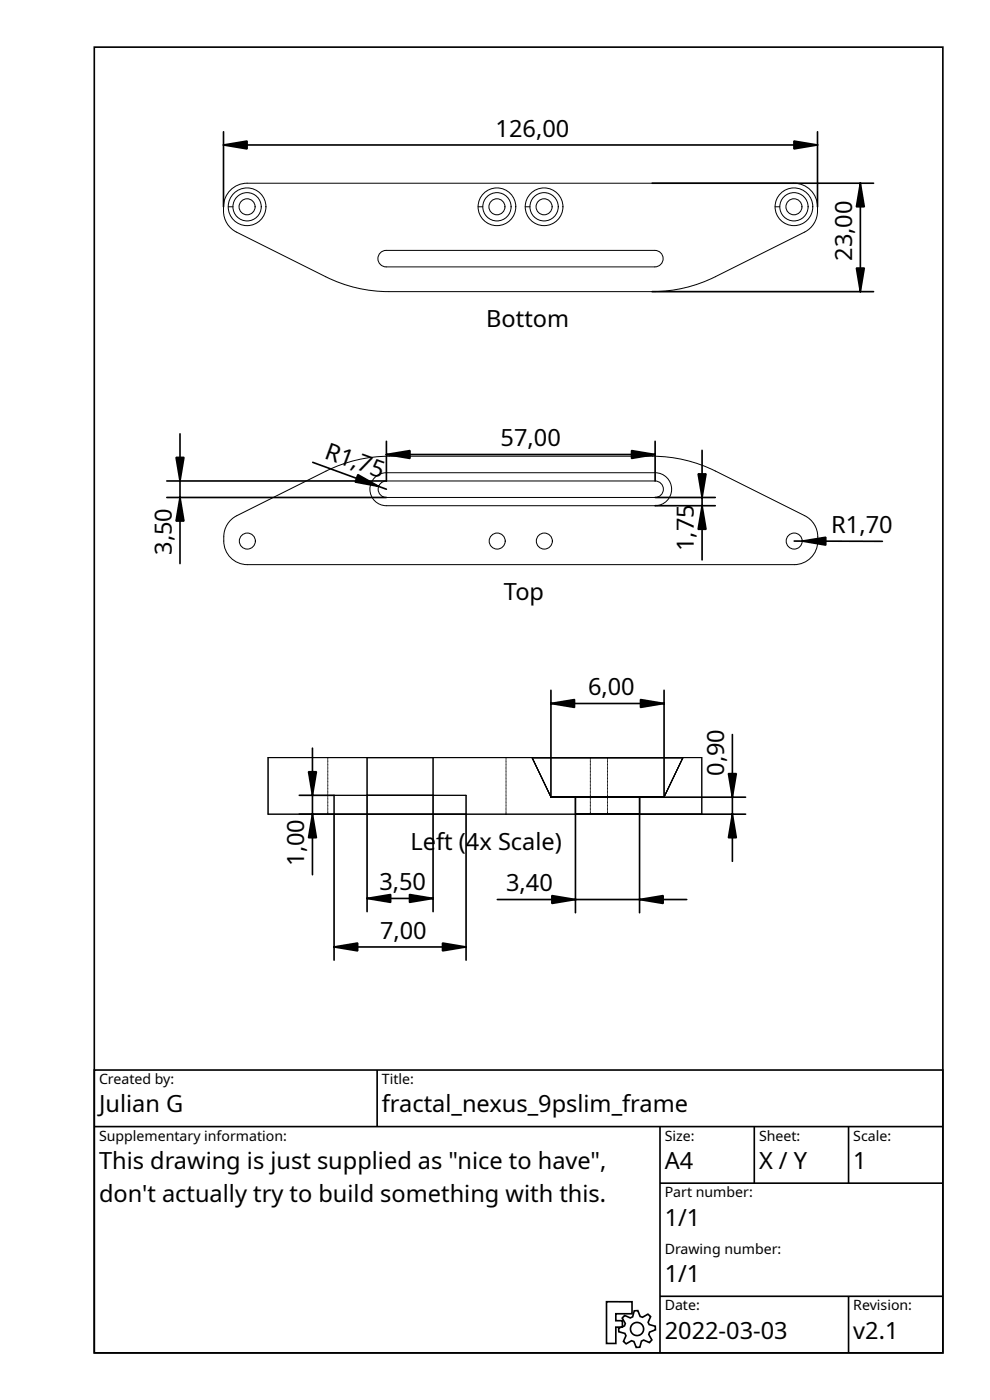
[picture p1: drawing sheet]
<svg xmlns="http://www.w3.org/2000/svg" width="210mm" height="297mm" viewBox="0 0 210 297" stroke-linecap="round" stroke-linejoin="round" font-family="sans-serif">
<g fill="none" stroke="#000" stroke-width=".35">
<path d="M20 10h180v277h-180zM20 227h180v60h-180zM20 239h180M80 227v12M140 239v48M160 239v12M180 239v12M140 251h60M128.7 276.2h5.4v2.5h-3.5v1.5h1.4v1.3h-1.4v3.5h-1.9zM132.5 279.1l1.2 .5 .5-.2 .3-1.3 .8-.1 .5 1.3 .5 .2 1.1-.7 .6 .5-.5 1.2 .2 .5 1.3 .3v.8l-1.2 .5-.2 .5 .7 1.2-.5 .5-1.3-.5-.4 .2-.4 1.3h-.7l-.5-1.2-.5-.2-1.2 .7-.6-.5 .6-1.2-.3-.5-1.2-.4-.1-.7 1.3-.5 .1-.5-.6-1.2zM140 275h60M180 275v12"/>
<circle cx="135.1" cy="281.9" r="1.4"/>
</g>
<g fill="#fff">
<path d="M49.2 40a5 5 0 0 1 3.2-1.1h116a5.1 5.1 0 0 1 5 5.9 5 5 0 0 1-2.8 4.4l-18.9 9.5a30 30 0 0 1-13.4 3.2h-55.8a30 30 0 0 1-13.4-3.2l-18.9-9.5a5.5 5.5 0 0 1-2.7-6.2 5 5 0 0 1 1.7-3z" fill-rule="evenodd"/>
<path d="M80.7 53.6l.7-.4 .5-.1h57a1.75 1.75 0 0 1 1.8 1.8 1.75 1.75 0 0 1-1.8 1.7h-57a1.75 1.75 0 0 1-1.6-1.1 1.75 1.75 0 0 1 .4-1.9z" fill-rule="evenodd"/>
<path d="M165.6 41a4 4 0 0 1 4.3-.8 4 4 0 0 1 2.5 3.7h-8h7a3 3 0 0 1-4.3 2.7 3 3 0 0 1-.6-5.1 3 3 0 0 1 4.8 1.7l.1 .7h-7h8a4 4 0 0 1-5.5 3.7 4 4 0 0 1-1.3-6.6z" fill-rule="evenodd"/>
<path d="M112.6 41a4 4 0 0 1 4.3-.8 4 4 0 0 1 2.5 3.7h-8h7a3 3 0 0 1-4.3 2.7 3 3 0 0 1-.6-5.1 3 3 0 0 1 4.8 1.7l.1 .7h-7h8a4 4 0 0 1-5.5 3.7 4 4 0 0 1-1.3-6.6z" fill-rule="evenodd"/>
<path d="M49.6 41a4 4 0 0 1 4.3-.8 4 4 0 0 1 2.5 3.7h-8h7a3 3 0 0 1-4.3 2.7 3 3 0 0 1-.6-5.1 3 3 0 0 1 4.8 1.7l.1 .7h-7h8a4 4 0 0 1-5.5 3.7 4 4 0 0 1-1.3-6.6z" fill-rule="evenodd"/>
<path d="M102.6 41a4 4 0 0 1 4.3-.8 4 4 0 0 1 2.5 3.7h-8h7a3 3 0 0 1-4.3 2.7 3 3 0 0 1-.6-5.1 3 3 0 0 1 4.8 1.7l.1 .7h-7h8a4 4 0 0 1-5.5 3.7 4 4 0 0 1-1.3-6.6z" fill-rule="evenodd"/>
<circle cx="168.4" cy="43.9" r="4"/>
<circle cx="115.4" cy="43.9" r="4"/>
<circle cx="105.4" cy="43.9" r="4"/>
<circle cx="52.4" cy="43.9" r="4"/>
<circle cx="52.4" cy="43.9" r="3"/>
<circle cx="115.4" cy="43.9" r="3"/>
<circle cx="105.4" cy="43.9" r="3"/>
<circle cx="168.4" cy="43.9" r="3"/>
<circle cx="52.4" cy="43.9" r="1.7"/>
<circle cx="105.4" cy="43.9" r="1.7"/>
<circle cx="115.4" cy="43.9" r="1.7"/>
<circle cx="168.4" cy="43.9" r="1.7"/>
</g>
<g fill="none" stroke="#000" stroke-width=".21">
<path d="M48.4 43.9h1M49.2 40a5 5 0 0 1 3.2-1.1h116a5.1 5.1 0 0 1 5 5.9 5 5 0 0 1-2.8 4.4l-18.9 9.5a30 30 0 0 1-13.4 3.2h-55.8a30 30 0 0 1-13.4-3.2l-18.9-9.5a5.5 5.5 0 0 1-2.7-6.2 5 5 0 0 1 1.7-3zM80.7 53.6l.7-.4 .5-.1h57a1.75 1.75 0 0 1 1.8 1.8 1.75 1.75 0 0 1-1.8 1.7h-57a1.75 1.75 0 0 1-1.6-1.1 1.75 1.75 0 0 1 .4-1.9zM101.4 43.9h1M111.4 43.9h1M164.4 43.9h1"/>
<circle cx="52.4" cy="43.9" r="4"/>
<circle cx="52.4" cy="43.9" r="1.7"/>
<circle cx="52.4" cy="43.9" r="3"/>
<circle cx="105.4" cy="43.9" r="3"/>
<circle cx="105.4" cy="43.9" r="4"/>
<circle cx="105.4" cy="43.9" r="1.7"/>
<circle cx="115.4" cy="43.9" r="3"/>
<circle cx="115.4" cy="43.9" r="4"/>
<circle cx="115.4" cy="43.9" r="1.7"/>
<circle cx="168.4" cy="43.9" r="3"/>
<circle cx="168.4" cy="43.9" r="4"/>
<circle cx="168.4" cy="43.9" r="1.7"/>
</g>
<path d="M47.4 30.8h126M47.4 28v15.9M138.3 38.9h47M173.4 28v15.9M182.5 38.9v23M138.3 61.9h47" fill="none" stroke="#000" stroke-width=".35"/>
<path d="M47.4 30.8l5-.9v1.7zM168.4 29.9l5 .9-5 .8zM182.5 38.9l.8 5h-1.6zM181.7 56.9h1.6l-.8 5z" fill="#000" stroke="#000" stroke-width=".35"/>
<g fill="#fff">
<path d="M49.1 110.2l1.1-.8 18.9-9.4a30 30 0 0 1 13.4-3.2h55.9a30 30 0 0 1 13.4 3.2l18.9 9.4a5.7 5.7 0 0 1 .3 9.7l-1.6 .6-.9 .1h-116a5.1 5.1 0 0 1-5-5.9 5 5 0 0 1 1.6-3.7z" fill-rule="evenodd"/>
<path d="M79.5 101.3a3.5 3.5 0 0 1 2.5-1h57a3.5 3.5 0 0 1 3.5 3.5 3.5 3.5 0 0 1-3.5 3.5h-57a3.5 3.5 0 0 1-3.3-2.2 3.5 3.5 0 0 1 .8-3.8z" fill-rule="evenodd"/>
<path d="M80.7 102.5l.8-.4 .5-.1h57a1.75 1.75 0 0 1 1.7 1.8 1.75 1.75 0 0 1-1.7 1.7h-57a1.75 1.75 0 0 1-1.7-1 1.75 1.75 0 0 1 .4-2z" fill-rule="evenodd"/>
<circle cx="115.5" cy="114.8" r="1.7"/>
<circle cx="105.5" cy="114.8" r="1.7"/>
<circle cx="168.5" cy="114.8" r="1.7"/>
<circle cx="52.5" cy="114.8" r="1.7"/>
</g>
<g fill="none" stroke="#000" stroke-width=".21">
<path d="M49.1 110.2l1.1-.8 18.9-9.4a30 30 0 0 1 13.4-3.2h55.9a30 30 0 0 1 13.4 3.2l18.9 9.4a5.7 5.7 0 0 1 .3 9.7l-1.6 .6-.9 .1h-116a5.1 5.1 0 0 1-5-5.9 5 5 0 0 1 1.6-3.7zM79.5 101.3a3.5 3.5 0 0 1 2.5-1h57a3.5 3.5 0 0 1 3.5 3.5 3.5 3.5 0 0 1-3.5 3.5h-57a3.5 3.5 0 0 1-3.3-2.2 3.5 3.5 0 0 1 .8-3.8zM80.7 102.5l.8-.4 .5-.1h57a1.75 1.75 0 0 1 1.7 1.8 1.75 1.75 0 0 1-1.7 1.7h-57a1.75 1.75 0 0 1-1.7-1 1.75 1.75 0 0 1 .4-2z"/>
<circle cx="52.5" cy="114.8" r="1.7"/>
<circle cx="105.5" cy="114.8" r="1.7"/>
<circle cx="115.5" cy="114.8" r="1.7"/>
<circle cx="168.5" cy="114.8" r="1.7"/>
</g>
<path d="M38.2 92v27.6M66.3 98.1l15.7 5.7M82 93.6v8.4h-46.6M82 96.4h57M139 93.6v8.4M148.9 95.5v23.3M35.4 105.5h46.6M139 105.5h12.7M139 107.3h12.7M168.5 114.8h18.7" fill="none" stroke="#000" stroke-width=".35"/>
<path d="M82 96.4l5-.8v1.7zM134 95.6l5 .8-5 .9zM37.3 97h1.7l-.8 5zM38.2 105.5l.8 5h-1.7zM75.9 100.7l4.4 2.5-5-.9zM148.9 107.3l.9 5h-1.7zM148.1 100.5h1.7l-.9 5zM170.2 114.8l5-.8v1.6z" fill="#000" stroke="#000" stroke-width=".35"/>
<g fill="#fff">
<path d="M56.9 160.7h92v12h-92z" fill-rule="evenodd"/>
<path d="M69.5 160.7h37.8v12h-37.8z" fill-rule="evenodd"/>
<path d="M128.9 160.7h20v12h-20z" fill-rule="evenodd"/>
<path d="M107.3 160.7h17.9v12h-17.9z" fill-rule="evenodd"/>
<path d="M56.9 160.7h12.6v12h-12.6z" fill-rule="evenodd"/>
<path d="M125.2 160.7h3.7v12h-3.7z" fill-rule="evenodd"/>
</g>
<path d="M56.9 160.7h92v12h-92zM70.9 172.7v-4h28v4M77.9 160.7v8M91.9 160.7v8M112.9 160.7l4 8.4M116.9 169.1h24M122.1 169.1v3.6M135.7 169.1v3.6M144.9 160.7l-4 8.4" fill="none" stroke="#000" stroke-width=".21"/>
<path d="M69.5 172.7v-12M107.3 172.7v-12M125.2 172.7v-12M128.9 172.7v-12" fill="none" stroke="#000" stroke-width=".21" stroke-dasharray=".1 .2"/>
<g fill="none" stroke="#000" stroke-width=".35">
<path d="M66.3 158.7v26.9M116.9 149.2h24M116.9 146.4v22.7M140.9 146.4v22.7M155.4 155.8v26.9M63.5 172.7h7.4v31M63.5 168.7h7.4M77.9 168.7v24.7M91.9 168.7v24.7M98.9 172.7v31M122.1 169.1v24.5M135.7 172.7h22.5"/>
<path d="M158.2 169.1h-22.5v24.5M77.9 190.6h14M105.5 190.8h40.2M70.9 200.9h28"/>
</g>
<path d="M116.9 149.2l5-.8v1.7zM135.9 148.4l5 .8-5 .9zM65.4 163.7h1.7l-.8 5zM66.3 172.7l.8 5h-1.7zM155.4 172.7l.8 5h-1.7zM154.5 164.1h1.7l-.8 5zM77.9 190.6l5-.8v1.6zM86.9 189.8l5 .8-5 .8zM117.1 190l5 .8-5 .9zM135.7 190.8l5-.8v1.7zM70.9 200.9l5-.8v1.6zM93.9 200.1l5 .8-5 .8z" fill="#000" stroke="#000" stroke-width=".35"/>
<g font-size="5">
<text x="105.1" y="29">126,00</text>
<text x="180.7" y="55.3" transform="rotate(-90 180.7 55.3)">23,00</text>
<text x="103.2" y="69.5">Bottom</text>
<text x="106.2" y="94.7">57,00</text>
<text x="68.6" y="97.1" transform="rotate(20 68.6 97.1)">R1,75</text>
<text x="176.3" y="113.1">R1,70</text>
<text x="36.4" y="117.7" transform="rotate(-90 36.4 117.7)">3,50</text>
<text x="147.2" y="116.9" transform="rotate(-90 147.2 116.9)">1,75</text>
<text x="106.9" y="127.4">Top</text>
<text x="124.7" y="147.5">6,00</text>
<text x="153.6" y="164.6" transform="rotate(-90 153.6 164.6)">0,90</text>
<text x="64.5" y="183.7" transform="rotate(-90 64.5 183.7)">1,00</text>
<text x="87.1" y="180.3">Left (4x Scale)</text>
<text x="80.5" y="188.8">3,50</text>
<text x="107.4" y="189.1">3,40</text>
<text x="80.6" y="199.1">7,00</text>
<text x="21" y="236">Julian G</text>
<text x="81" y="236">fractal_nexus_9pslim_frame</text>
<text x="21" y="248">This drawing is just supplied as &quot;nice to have&quot;,</text>
<text x="141" y="248">A4</text>
<text x="161" y="248">X / Y</text>
<text x="181" y="248">1</text>
<text x="21" y="255">don't actually try to build something with this.</text>
<text x="141" y="260">1/1</text>
<text x="141" y="272">1/1</text>
<text x="141" y="284">2022-03-03</text>
<text x="181" y="284">v2.1</text>
</g>
<g font-size="3">
<text x="21" y="230">Created by:</text>
<text x="81" y="230">Title:</text>
<text x="21" y="242">Supplementary information:</text>
<text x="141" y="242">Size:</text>
<text x="161" y="242">Sheet:</text>
<text x="181" y="242">Scale:</text>
<text x="141" y="254">Part number:</text>
<text x="141" y="266">Drawing number:</text>
<text x="141" y="278">Date:</text>
<text x="181" y="278">Revision:</text>
</g>
</svg>
